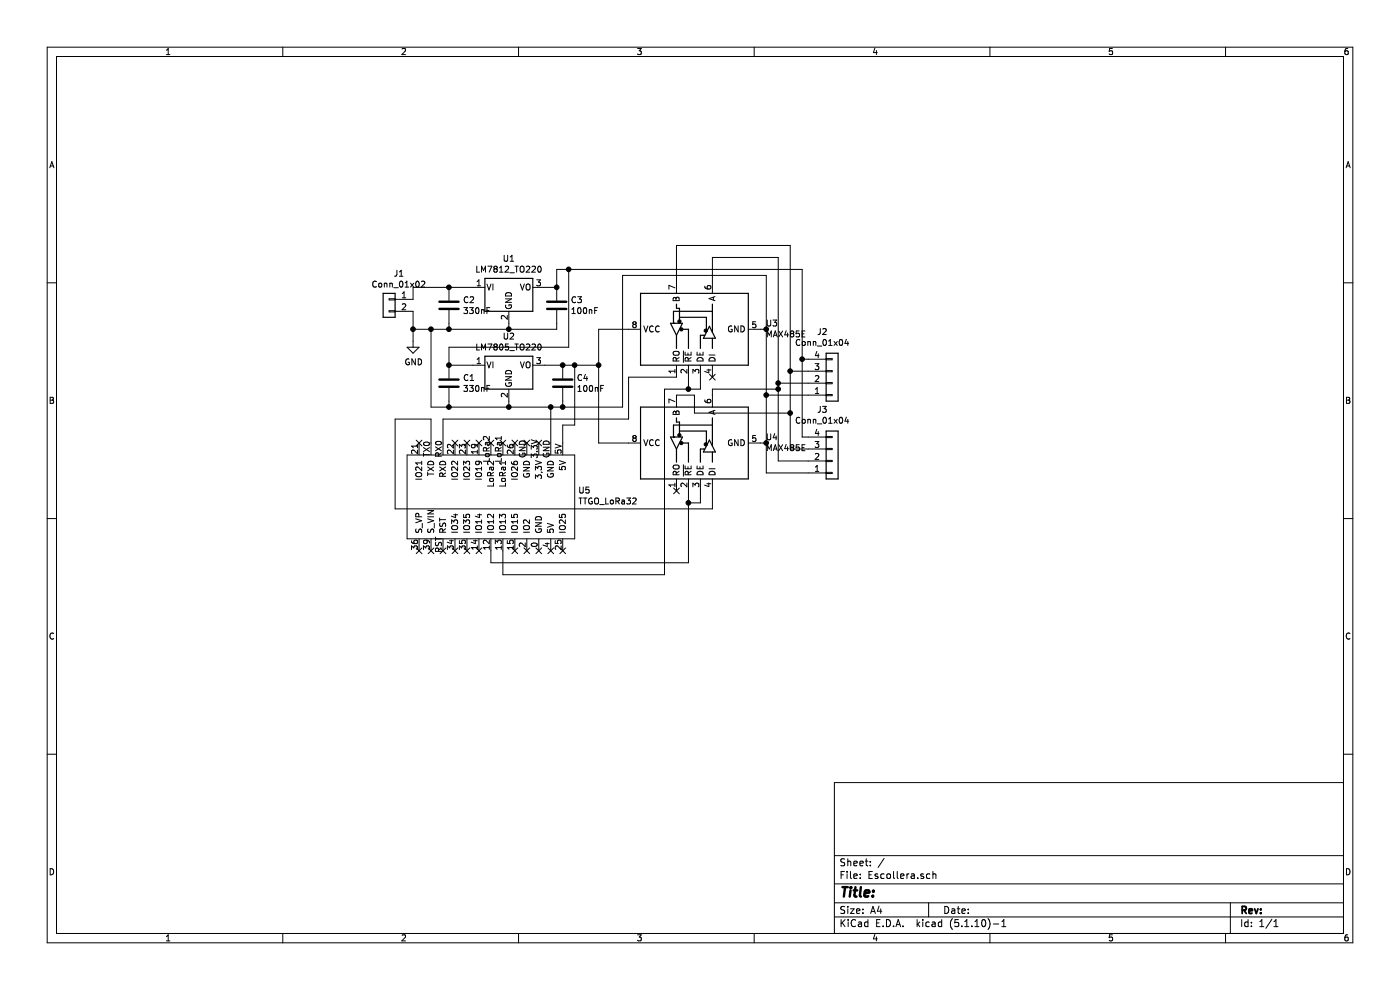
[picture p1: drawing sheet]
EESchema Schematic File Version 4
EELAYER 30 0
EELAYER END
$Descr A4 11693 8268
encoding utf-8
Sheet 1 1
Title ""
Date ""
Rev ""
Comp ""
Comment1 ""
Comment2 ""
Comment3 ""
Comment4 ""
$EndDescr
$Comp
L Interface_UART:MAX485E U3
U 1 1
P 5750 2750
F 0 "U3" V 5796 2106 50  0000 R CNN
F 1 "MAX485E" V 5705 2106 50  0000 R CNN
F 2 "escolleraHuellas:max485_TTL_RS485" H 5750 2050 50  0001 C CNN
F 3 "https://datasheets.maximintegrated.com/en/ds/MAX1487E-MAX491E.pdf" H 5750 2800 50  0001 C CNN
	1    5750 2750
	0    -1   -1   0   
$EndComp
$Comp
L Connector_Generic:Conn_01x04 J3
U 1 1
P 6950 3850
F 0 "J3" H 6868 3425 50  0000 C CNN
F 1 "Conn_01x04" H 6868 3516 50  0000 C CNN
F 2 "Connector_Molex:Molex_KK-396_A-41791-0004_1x04_P3.96mm_Vertical" H 6950 3850 50  0001 C CNN
F 3 "~" H 6950 3850 50  0001 C CNN
	1    6950 3850
	1    0    0    1   
$EndComp
$Comp
L Connector_Generic:Conn_01x04 J2
U 1 1
P 6950 3200
F 0 "J2" H 6868 2775 50  0000 C CNN
F 1 "Conn_01x04" H 6868 2866 50  0000 C CNN
F 2 "Connector_Molex:Molex_KK-396_A-41791-0004_1x04_P3.96mm_Vertical" H 6950 3200 50  0001 C CNN
F 3 "~" H 6950 3200 50  0001 C CNN
	1    6950 3200
	1    0    0    1   
$EndComp
$Comp
L Regulator_Linear:LM7812_TO220 U1
U 1 1
P 4250 2400
F 0 "U1" H 4250 2642 50  0000 C CNN
F 1 "LM7812_TO220" H 4250 2551 50  0000 C CNN
F 2 "Package_TO_SOT_THT:TO-220-3_Vertical" H 4250 2625 50  0001 C CIN
F 3 "https://www.onsemi.cn/PowerSolutions/document/MC7800-D.PDF" H 4250 2350 50  0001 C CNN
	1    4250 2400
	1    0    0    -1  
$EndComp
$Comp
L Regulator_Linear:LM7805_TO220 U2
U 1 1
P 4250 3050
F 0 "U2" H 4250 3292 50  0000 C CNN
F 1 "LM7805_TO220" H 4250 3201 50  0000 C CNN
F 2 "Package_TO_SOT_THT:TO-220-3_Vertical" H 4250 3275 50  0001 C CIN
F 3 "https://www.onsemi.cn/PowerSolutions/document/MC7800-D.PDF" H 4250 3000 50  0001 C CNN
	1    4250 3050
	1    0    0    -1  
$EndComp
$Comp
L Connector_Generic:Conn_01x02 J1
U 1 1
P 3250 2500
F 0 "J1" H 3168 2717 50  0000 C CNN
F 1 "Conn_01x02" H 3168 2626 50  0000 C CNN
F 2 "Connector_Molex:Molex_KK-396_A-41791-0002_1x02_P3.96mm_Vertical" H 3250 2500 50  0001 C CNN
F 3 "~" H 3250 2500 50  0001 C CNN
	1    3250 2500
	-1   0    0    -1  
$EndComp
$Comp
L Device:C C2
U 1 1
P 3750 2550
F 0 "C2" H 3865 2596 50  0000 L CNN
F 1 "330nF" H 3865 2505 50  0000 L CNN
F 2 "Capacitor_THT:C_Disc_D4.7mm_W2.5mm_P5.00mm" H 3788 2400 50  0001 C CNN
F 3 "~" H 3750 2550 50  0001 C CNN
	1    3750 2550
	1    0    0    -1  
$EndComp
$Comp
L Device:C C3
U 1 1
P 4650 2550
F 0 "C3" H 4765 2596 50  0000 L CNN
F 1 "100nF" H 4765 2505 50  0000 L CNN
F 2 "Capacitor_THT:C_Disc_D4.7mm_W2.5mm_P5.00mm" H 4688 2400 50  0001 C CNN
F 3 "~" H 4650 2550 50  0001 C CNN
	1    4650 2550
	1    0    0    -1  
$EndComp
$Comp
L Device:C C1
U 1 1
P 3750 3200
F 0 "C1" H 3865 3246 50  0000 L CNN
F 1 "330nF" H 3865 3155 50  0000 L CNN
F 2 "Capacitor_THT:C_Disc_D4.7mm_W2.5mm_P5.00mm" H 3788 3050 50  0001 C CNN
F 3 "~" H 3750 3200 50  0001 C CNN
	1    3750 3200
	1    0    0    -1  
$EndComp
$Comp
L Device:C C4
U 1 1
P 4700 3200
F 0 "C4" H 4815 3246 50  0000 L CNN
F 1 "100nF" H 4815 3155 50  0000 L CNN
F 2 "Capacitor_THT:C_Disc_D4.7mm_W2.5mm_P5.00mm" H 4738 3050 50  0001 C CNN
F 3 "~" H 4700 3200 50  0001 C CNN
	1    4700 3200
	1    0    0    -1  
$EndComp
Wire Wire Line
	3950 2400 3750 2400
Wire Wire Line
	4650 2400 4550 2400
Wire Wire Line
	3750 2700 3750 2750
Wire Wire Line
	3750 2750 4250 2750
Wire Wire Line
	4650 2750 4650 2700
Wire Wire Line
	4250 2700 4250 2750
Connection ~ 4250 2750
Wire Wire Line
	4250 2750 4650 2750
Wire Wire Line
	3750 3050 3950 3050
Wire Wire Line
	4550 3050 4700 3050
Wire Wire Line
	4700 3350 4700 3400
Wire Wire Line
	4700 3400 4600 3400
Wire Wire Line
	3750 3400 3750 3350
Wire Wire Line
	4250 3350 4250 3400
Connection ~ 4250 3400
Wire Wire Line
	4250 3400 3750 3400
Wire Wire Line
	4650 2400 4650 2250
Wire Wire Line
	4650 2250 4750 2250
Wire Wire Line
	4750 2250 4750 2900
Wire Wire Line
	4750 2900 3750 2900
Wire Wire Line
	3750 2900 3750 3050
Connection ~ 4650 2400
Connection ~ 3750 3050
Wire Wire Line
	5000 3050 5000 2750
Wire Wire Line
	5000 2750 5250 2750
Connection ~ 4700 3050
Wire Wire Line
	5250 3700 5000 3700
Wire Wire Line
	5000 3700 5000 3050
Connection ~ 5000 3050
Wire Wire Line
	6350 2750 6400 2750
Wire Wire Line
	6400 2750 6400 3300
Wire Wire Line
	6400 3700 6350 3700
Wire Wire Line
	6400 3950 6400 3700
Connection ~ 6400 3700
Wire Wire Line
	6750 3300 6400 3300
Connection ~ 6400 3300
Wire Wire Line
	6400 3300 6400 3700
Wire Wire Line
	6700 2250 6700 3000
Wire Wire Line
	6700 3000 6750 3000
Connection ~ 4750 2250
Wire Wire Line
	6700 3000 6700 3650
Wire Wire Line
	6700 3650 6750 3650
Connection ~ 6700 3000
Wire Wire Line
	3450 2500 3450 2400
Wire Wire Line
	3450 2400 3750 2400
Connection ~ 3750 2400
Wire Wire Line
	3450 2600 3450 2750
Wire Wire Line
	3450 2750 3600 2750
Connection ~ 3750 2750
$Comp
L power:GND #PWR0101
U 1 1
P 3450 2850
F 0 "#PWR0101" H 3450 2600 50  0001 C CNN
F 1 "GND" H 3455 2677 50  0000 C CNN
F 2 "" H 3450 2850 50  0001 C CNN
F 3 "" H 3450 2850 50  0001 C CNN
	1    3450 2850
	1    0    0    -1  
$EndComp
Wire Wire Line
	3450 2750 3450 2850
Connection ~ 3450 2750
$Comp
L Escollera-rescue:TTGO_LoRa32-ttgo_lora32 U5
U 1 1
P 4900 4150
F 0 "U5" V 4951 4222 50  0000 R CNN
F 1 "TTGO_LoRa32" V 4860 4222 50  0000 R CNN
F 2 "escolleraHuellas:TTGO" H 4900 4200 50  0001 C CNN
F 3 "" H 4900 4200 50  0001 C CNN
	1    4900 4150
	0    -1   -1   0   
$EndComp
Wire Wire Line
	4800 3050 4800 3550
Wire Wire Line
	4800 3550 4700 3550
Wire Wire Line
	4700 3550 4700 3700
Wire Wire Line
	4700 3050 4800 3050
Connection ~ 4800 3050
Wire Wire Line
	4800 3050 5000 3050
Wire Wire Line
	4600 3700 4600 3400
Connection ~ 4600 3400
Wire Wire Line
	4600 3400 4250 3400
Wire Wire Line
	3750 3400 3600 3400
Wire Wire Line
	3600 3400 3600 2750
Connection ~ 3750 3400
Connection ~ 3600 2750
Wire Wire Line
	3600 2750 3750 2750
Wire Wire Line
	4700 3400 5200 3400
Wire Wire Line
	5200 3400 5200 2300
Wire Wire Line
	5200 2300 6400 2300
Wire Wire Line
	6400 2300 6400 2750
Connection ~ 4700 3400
Connection ~ 6400 2750
Wire Wire Line
	5650 3150 5250 3150
Wire Wire Line
	5250 3150 5250 3500
Wire Wire Line
	5250 3500 3700 3500
Wire Wire Line
	3700 3500 3700 3700
Wire Wire Line
	5950 4100 5950 4250
Wire Wire Line
	5950 4250 3300 4250
Wire Wire Line
	3300 4250 3300 3500
Wire Wire Line
	3300 3500 3600 3500
Wire Wire Line
	3600 3500 3600 3700
Wire Wire Line
	5750 3150 5750 3250
Wire Wire Line
	5750 3250 5850 3250
Wire Wire Line
	5850 3250 5850 3150
Wire Wire Line
	4200 4600 4200 4800
Wire Wire Line
	4200 4800 5550 4800
Wire Wire Line
	5550 4800 5550 3250
Wire Wire Line
	5550 3250 5750 3250
Connection ~ 5750 3250
Wire Wire Line
	4100 4600 4100 4700
Wire Wire Line
	4100 4700 5750 4700
Wire Wire Line
	5750 4700 5750 4200
Wire Wire Line
	5850 4100 5850 4200
Wire Wire Line
	5850 4200 5750 4200
Connection ~ 5750 4200
Wire Wire Line
	5750 4200 5750 4100
NoConn ~ 3500 4600
NoConn ~ 3600 4600
NoConn ~ 3700 4600
NoConn ~ 3800 4600
NoConn ~ 3900 4600
NoConn ~ 4000 4600
NoConn ~ 4300 4600
NoConn ~ 4400 4600
NoConn ~ 4500 4600
NoConn ~ 4600 4600
NoConn ~ 4700 4600
NoConn ~ 4500 3700
NoConn ~ 4400 3700
NoConn ~ 4300 3700
NoConn ~ 4200 3700
NoConn ~ 4100 3700
NoConn ~ 4000 3700
NoConn ~ 3900 3700
NoConn ~ 3800 3700
NoConn ~ 3500 3700
NoConn ~ 5650 4100
NoConn ~ 5950 3150
Wire Wire Line
	4750 2250 6700 2250
Wire Wire Line
	5950 2350 5950 2150
Wire Wire Line
	5950 2150 6500 2150
Wire Wire Line
	6500 2150 6500 3200
Wire Wire Line
	6500 3250 5950 3250
Wire Wire Line
	5950 3250 5950 3300
$Comp
L Interface_UART:MAX485E U4
U 1 1
P 5750 3700
F 0 "U4" V 5796 3056 50  0000 R CNN
F 1 "MAX485E" V 5705 3056 50  0000 R CNN
F 2 "escolleraHuellas:max485_TTL_RS485" H 5750 3000 50  0001 C CNN
F 3 "https://datasheets.maximintegrated.com/en/ds/MAX1487E-MAX491E.pdf" H 5750 3750 50  0001 C CNN
	1    5750 3700
	0    -1   -1   0   
$EndComp
Wire Wire Line
	6600 3450 6600 3100
Wire Wire Line
	6600 2050 5650 2050
Wire Wire Line
	5650 2050 5650 2350
Wire Wire Line
	6750 3100 6600 3100
Connection ~ 6600 3100
Wire Wire Line
	6600 3100 6600 2050
Wire Wire Line
	6750 3200 6500 3200
Connection ~ 6500 3200
Wire Wire Line
	6500 3200 6500 3250
Wire Wire Line
	6750 3850 6500 3850
Wire Wire Line
	6500 3850 6500 3250
Connection ~ 6500 3250
Wire Wire Line
	6600 3450 6600 3750
Wire Wire Line
	6600 3750 6750 3750
Connection ~ 6600 3450
Wire Wire Line
	6750 3950 6400 3950
Wire Wire Line
	5650 3300 5800 3300
Wire Wire Line
	5800 3300 5800 3450
Wire Wire Line
	5800 3450 6600 3450
$EndSCHEMATC
